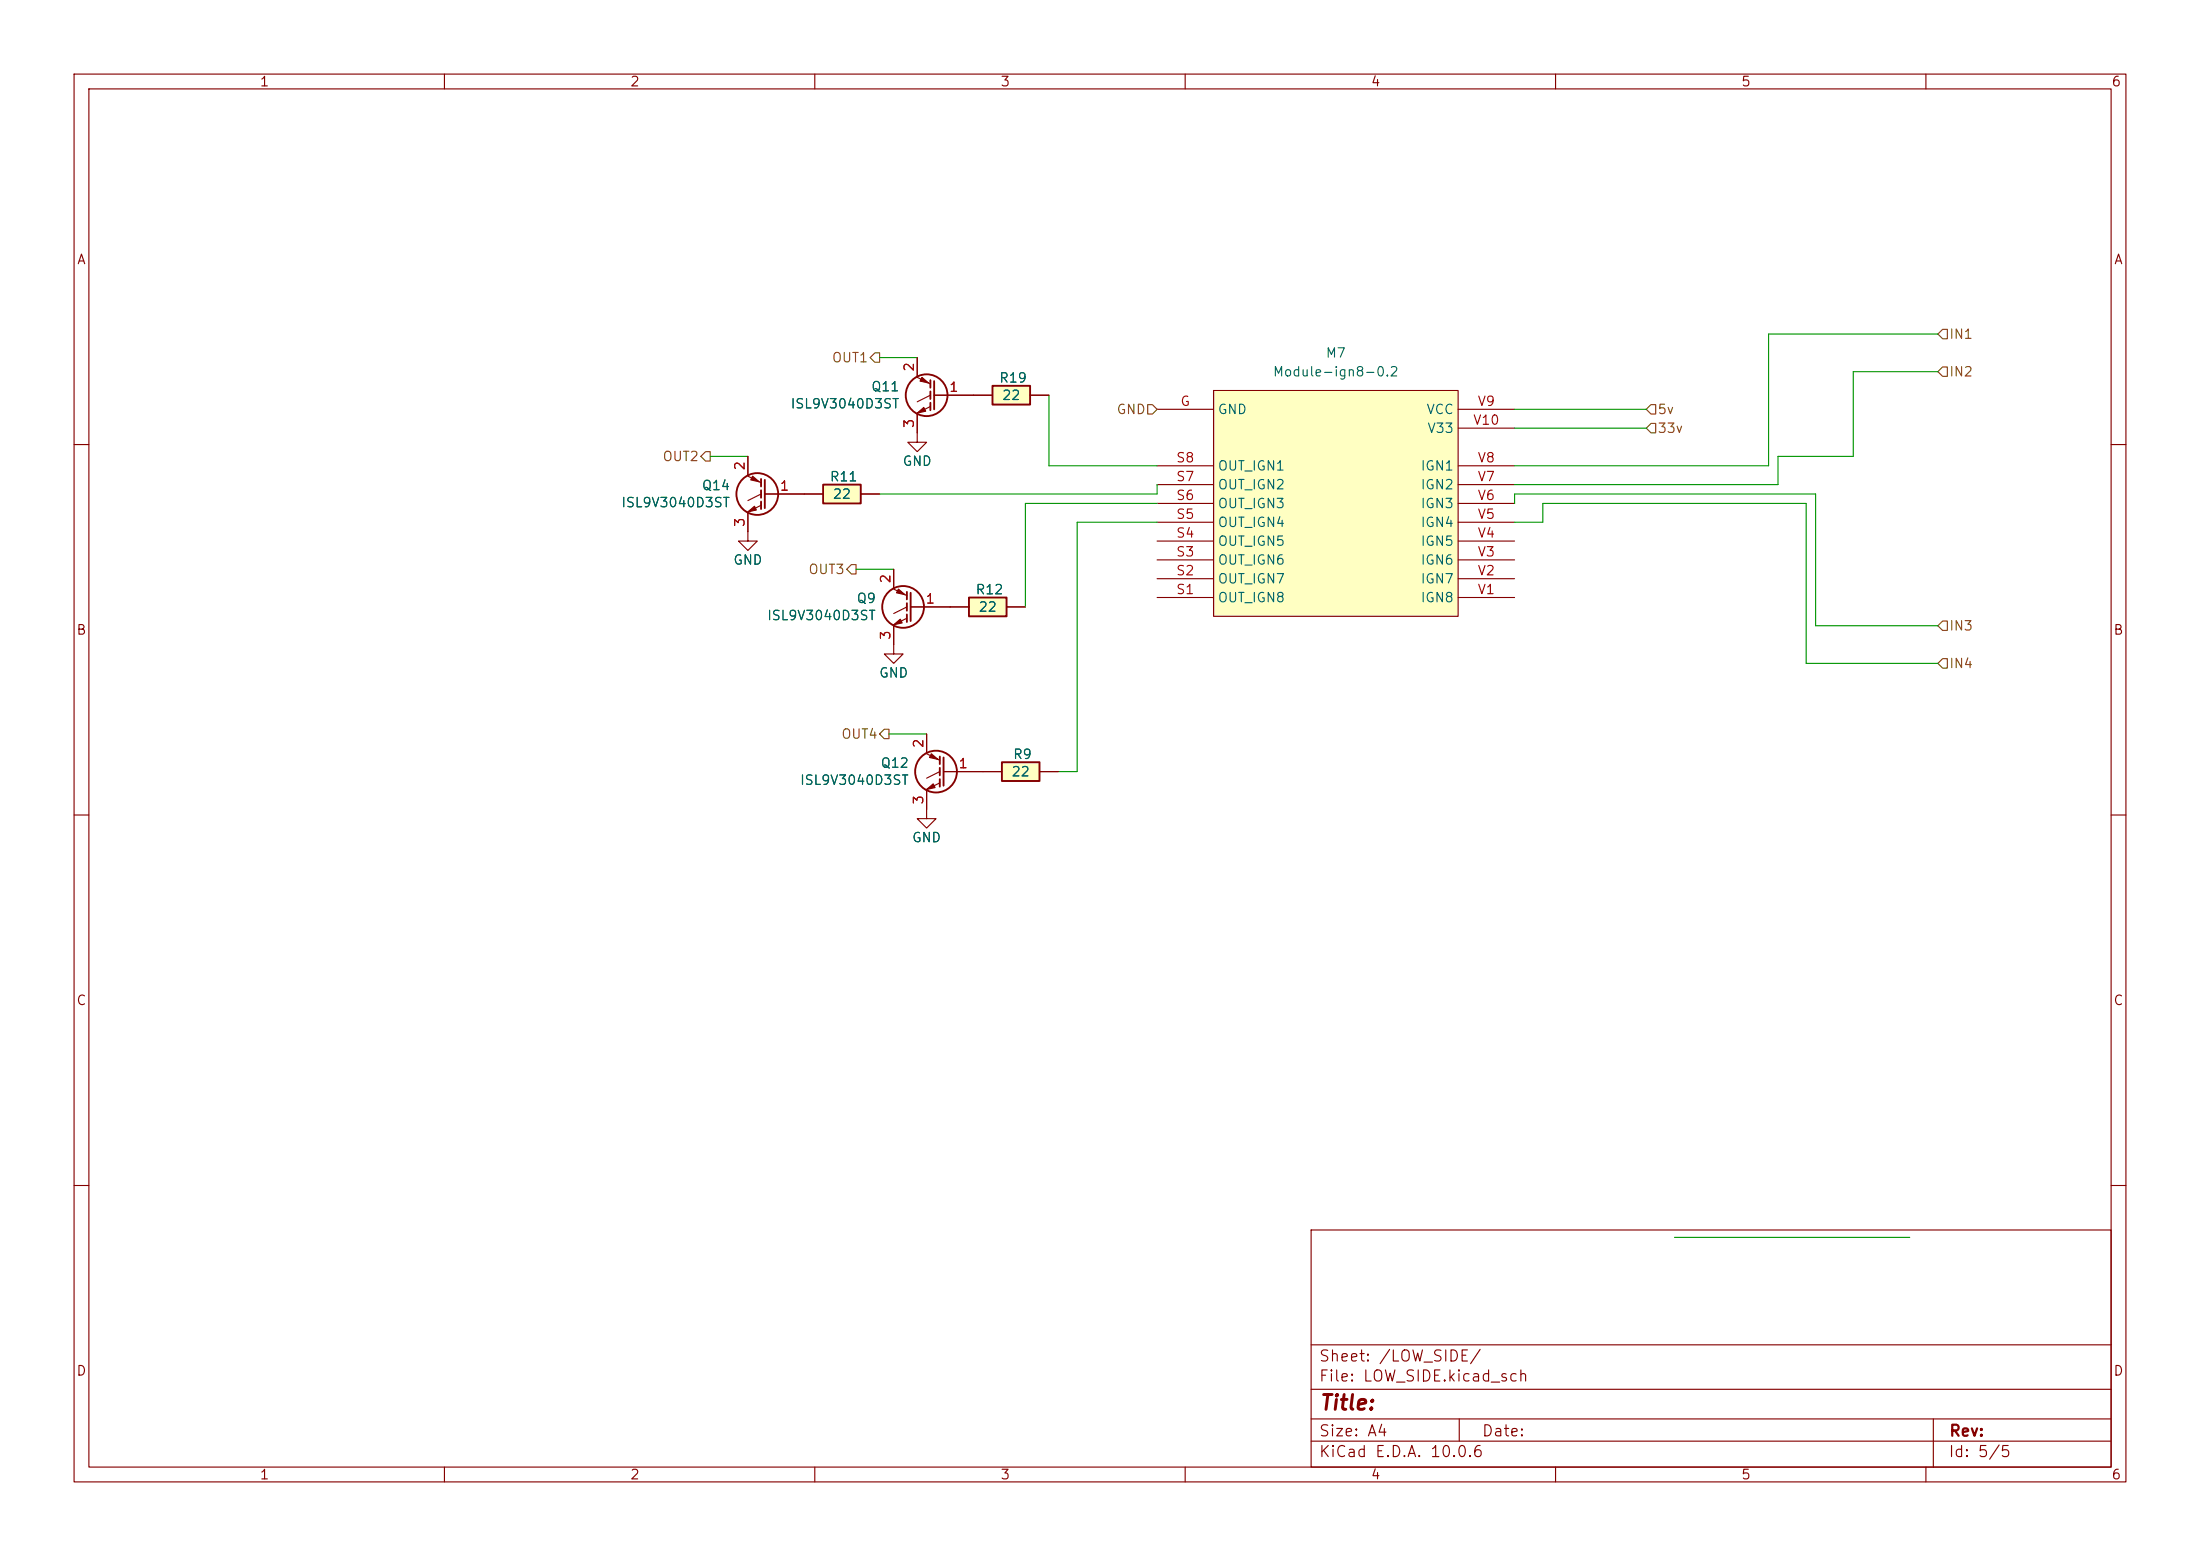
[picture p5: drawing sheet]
<svg xmlns="http://www.w3.org/2000/svg" width="297mm" height="210mm" viewBox="0 0 297 210" stroke-linecap="round" stroke-linejoin="round" font-family="sans-serif">
<g fill="none" stroke="#840000" stroke-width=".15">
<path d="M10 10h277v190h-277zM12 12h273v186h-273zM60 10v2M110 10v2M160 10v2M210 10v2M260 10v2M123.8 50.9l1.8 .9M123.8 48.3v2.5M123.8 55.9v2.5M125.6 53.3l-1.8 .9M125.6 54.9l-1.8 .9"/>
<path d="M126.1 53.3h5.3M10 60h2M285 60h2M10 110h2M285 110h2M10 160h2M177 166h108v32h-108zM285 160h2M60 198v2M110 198v2M160 198v2M177 194.5h108"/>
<path d="M177 191.5h108M177 187.5h108M177 181.5h108M197 191.5v3M210 198v2M260 198v2M261 191.5v6.5"/>
</g>
<g fill="none" stroke="#840000" stroke-width=".25">
<path d="M125.6 51.3v1M125.6 52.8v1M125.6 54.4v1M126.1 51.4v3.8"/>
<circle cx="125.1" cy="53.3" r="2.82"/>
</g>
<g fill="#840000" stroke="#840000" stroke-width=".15">
<path d="M123.8 55.8l.9-.8 .3 .5z"/>
<path d="M124.5 50.9l.8 .8-1.1-.3z"/>
</g>
<path d="M163.8 52.7h33v30.5h-33z" fill="#ffffc2"/>
<g fill="none" stroke="#840000" stroke-width=".15">
<path d="M156.2 55.2h7.6M163.8 52.7h33v30.5h-33zM196.8 55.2h7.7M196.8 57.8h7.7M156.2 78.1h7.6M156.2 75.6h7.6M156.2 73h7.6M156.2 70.5h7.6M156.2 67.9h7.6M156.2 65.4h7.6M156.2 62.9h7.6M196.8 78.1h7.7"/>
<path d="M196.8 75.6h7.7M196.8 73h7.7M196.8 70.5h7.7M196.8 67.9h7.7M196.8 65.4h7.7M196.8 62.9h7.7M156.2 80.6h7.6M196.8 80.6h7.7"/>
</g>
<path d="M134 52.1h5.1v2.5h-5.1z" fill="#ffffc2"/>
<path d="M134 52.1h5.1v2.5h-5.1z" fill="none" stroke="#840000" stroke-width=".25"/>
<path d="M123.8 58.4v1.3h1.3l-1.3 1.3-1.2-1.3h1.2M131.4 53.3h2.6M139.1 53.3h2.5" fill="none" stroke="#840000" stroke-width=".15"/>
<path d="M135.3 102.9h5v2.5h-5z" fill="#ffffc2"/>
<g fill="none" stroke="#840000" stroke-width=".25">
<path d="M122.4 79.9v1M122.4 81.4v1M122.4 82.9v1M122.9 80v3.8M126.9 102.1v1M126.9 103.6v1M126.9 105.2v1M127.4 102.2v3.8M135.3 102.9h5v2.5h-5z"/>
<circle cx="121.9" cy="81.9" r="2.82"/>
<circle cx="126.4" cy="104.1" r="2.82"/>
</g>
<g fill="none" stroke="#840000" stroke-width=".15">
<path d="M120.6 79.5l1.8 .9M120.6 76.8v2.6M120.6 84.5v3.8h1.3l-1.3 1.2-1.2-1.2h1.2M122.4 81.9l-1.8 .9M122.4 83.4l-1.8 .9M122.9 81.9h5.4M125.1 99.1v2.5M125.1 106.7v3.8h1.3l-1.3 1.3-1.3-1.3h1.3M125.1 101.7l1.8 .9M126.9 104.1l-1.8 .9M126.9 105.7l-1.8 .9M127.4 104.1h7.9"/>
<path d="M140.3 104.1h2.6"/>
</g>
<g fill="#840000" stroke="#840000" stroke-width=".15">
<path d="M125.1 106.6l.9-.8 .2 .5z"/>
<path d="M125.7 101.7l.9 .8-1.1-.3z"/>
<path d="M120.6 84.3l.9-.7 .3 .5z"/>
<path d="M121.3 79.5l.9 .8-1.2-.3z"/>
</g>
<path d="M130.8 80.6h5.1v2.6h-5.1z" fill="#ffffc2"/>
<path d="M130.8 80.6h5.1v2.6h-5.1z" fill="none" stroke="#840000" stroke-width=".25"/>
<path d="M128.3 81.9h2.5M135.9 81.9h2.5" fill="none" stroke="#840000" stroke-width=".15"/>
<path d="M111.1 65.4h5.1v2.5h-5.1z" fill="#ffffc2"/>
<g fill="none" stroke="#840000" stroke-width=".25">
<path d="M102.7 64.6v1.1M102.7 66.2v1M102.7 67.7v1M103.3 64.8v3.8M111.1 65.4h5.1v2.5h-5.1z"/>
<circle cx="102.2" cy="66.7" r="2.82"/>
</g>
<g fill="none" stroke="#840000" stroke-width=".15">
<path d="M123.8 48.3v2.5M123.8 55.9v2.5M126.1 53.3h7.9M139.1 53.3h2.5M101 69.2v3.8h1.2l-1.2 1.3-1.3-1.3h1.3M101 64.3l1.7 .9M101 61.6v2.5M102.7 66.7l-1.7 .9M102.7 68.2l-1.7 .9M103.3 66.7h7.8M116.2 66.7h2.5M120.6 76.8v2.6"/>
<path d="M120.6 84.5v2.5M122.9 81.9h7.9M125.1 99.1v2.5M135.9 81.9h2.5M125.1 106.7v2.5M127.4 104.1h7.9M140.3 104.1h2.6"/>
</g>
<g fill="#840000" stroke="#840000" stroke-width=".15">
<path d="M101 69.1l.9-.8 .2 .5z"/>
<path d="M101.6 64.3l.9 .7-1.2-.2z"/>
</g>
<path d="M118.1 47.6h.6v1.3h-.6l-.6-.6zM154.9 54.6h.7l.6 .6-.6 .7h-.7zM222.9 54.6h.6v1.3h-.6l-.7-.7zM222.9 57.2h.6v1.2h-.6l-.7-.6zM262.3 49.5h.6v1.3h-.6l-.7-.6zM262.3 44.5h.6v1.2h-.6l-.7-.6zM95.2 61h.7v1.2h-.7l-.6-.6zM114.9 76.2h.7v1.3h-.7l-.6-.7zM119.4 98.4h.6v1.3h-.6l-.7-.6zM262.3 83.8h.6v1.3h-.6l-.7-.6zM262.3 88.9h.6v1.3h-.6l-.7-.7z" fill="none" stroke="#725600" stroke-width=".15"/>
<g fill="none" stroke="#009600" stroke-width=".15">
<path d="M118.7 48.3h5.1M141.6 53.3v9.6h14.6M204.5 55.2h17.7M204.5 57.8h17.7M261.6 50.2h-11.4v11.4h-10.2v3.8h-35.5M261.6 45.1h-22.8v17.8h-34.3M95.9 61.6h5.1M115.6 76.8h5M156.2 70.5h-10.8v33.6h-2.5M156.2 67.9h-17.8v14M156.2 65.4v1.3h-37.5M204.5 67.9v-1.2h40.6v17.8h16.5"/>
<path d="M204.5 70.5h3.8v-2.6h35.5v21.6h17.8M120 99.1h5.1M226.1 167h31.7"/>
</g>
<text font-size="2" fill="#840000" x="178" y="190.8">Title:</text>
<g font-size="1.5" fill="#840000">
<text x="178" y="184.1">Sheet: /LOW_SIDE/</text>
<text x="178" y="186.8">File: LOW_SIDE.kicad_sch</text>
<text x="178" y="197">KiCad E.D.A. 10.0.6</text>
<text x="178" y="194.2">Size: A4</text>
<text x="200" y="194.2">Date:</text>
<text x="263" y="197">Id: 5/5</text>
<text x="263" y="194.2">Rev:</text>
</g>
<g font-size="1.3" fill="#840000">
<text x="35" y="12">1</text>
<text x="85" y="12">2</text>
<text x="135" y="12">3</text>
<text x="185" y="12">4</text>
<text x="235" y="12">5</text>
<text x="285" y="12">6</text>
<text x="10.3" y="36">A</text>
<text x="285.3" y="36">A</text>
<text x="10.2" y="86">B</text>
<text x="285.2" y="86">B</text>
<text x="10.2" y="136">C</text>
<text x="285.2" y="136">C</text>
<text x="10.2" y="186">D</text>
<text x="285.2" y="186">D</text>
<text x="35" y="200">1</text>
<text x="85" y="200">2</text>
<text x="135" y="200">3</text>
<text x="185" y="200">4</text>
<text x="235" y="200">5</text>
<text x="285" y="200">6</text>
</g>
<g font-size="1.3" fill="#725600">
<text x="263.1" y="46">IN1</text>
<text x="112.2" y="49.2">OUT1</text>
<text x="263.1" y="51.1">IN2</text>
<text x="150.7" y="56.2">GND</text>
<text x="223.7" y="56.2">5v</text>
<text x="223.7" y="58.7">33v</text>
<text x="89.4" y="62.6">OUT2</text>
<text x="109" y="77.8">OUT3</text>
<text x="263.1" y="85.4">IN3</text>
<text x="263.1" y="90.5">IN4</text>
<text x="113.5" y="100">OUT4</text>
</g>
<g font-size="1.3" fill="#006464">
<text x="117.5" y="53.1">Q11</text>
<text x="134.8" y="52">R19</text>
<text x="171.7" y="51.1">Module-ign8-0.2</text>
<text x="178.9" y="48.6">M7</text>
<text x="106.6" y="55.4">ISL9V3040D3ST</text>
<text x="135.2" y="54.3">22</text>
<text x="164.3" y="56.2">GND</text>
<text x="192.5" y="56.2">VCC</text>
<text x="192.6" y="58.7">V33</text>
<text x="111.9" y="65.3">R11</text>
<text x="121.8" y="63.2">GND</text>
<text x="164.3" y="63.8">OUT_IGN1</text>
<text x="191.7" y="63.8">IGN1</text>
<text x="83.8" y="68.8">ISL9V3040D3ST</text>
<text x="94.7" y="66.5">Q14</text>
<text x="112.3" y="67.6">22</text>
<text x="164.3" y="71.4">OUT_IGN4</text>
<text x="164.3" y="68.9">OUT_IGN3</text>
<text x="164.3" y="66.4">OUT_IGN2</text>
<text x="191.7" y="71.4">IGN4</text>
<text x="191.7" y="68.9">IGN3</text>
<text x="191.7" y="66.4">IGN2</text>
<text x="98.9" y="76.5">GND</text>
<text x="164.3" y="76.5">OUT_IGN6</text>
<text x="164.3" y="74">OUT_IGN5</text>
<text x="191.7" y="76.5">IGN6</text>
<text x="191.7" y="74">IGN5</text>
<text x="115.6" y="81.7">Q9</text>
<text x="131.6" y="80.5">R12</text>
<text x="132" y="82.9">22</text>
<text x="164.3" y="81.6">OUT_IGN8</text>
<text x="164.3" y="79.1">OUT_IGN7</text>
<text x="191.7" y="81.6">IGN8</text>
<text x="191.7" y="79.1">IGN7</text>
<text x="103.5" y="84">ISL9V3040D3ST</text>
<text x="118.6" y="91.8">GND</text>
<text x="107.9" y="106.2">ISL9V3040D3ST</text>
<text x="118.8" y="103.9">Q12</text>
<text x="136.5" y="105.1">22</text>
<text x="136.7" y="102.8">R9</text>
<text x="123" y="114">GND</text>
</g>
<g font-size="1.3" fill="#a90000">
<text x="123.7" y="50.3" transform="rotate(-90 123.7 50.3)">2</text>
<text x="128" y="53.2">1</text>
<text x="123.7" y="57.9" transform="rotate(-90 123.7 57.9)">3</text>
<text x="159.3" y="55.1">G</text>
<text x="198.8" y="57.7">V10</text>
<text x="199.4" y="55.1">V9</text>
<text x="100.8" y="63.6" transform="rotate(-90 100.8 63.6)">2</text>
<text x="158.7" y="65.3">S7</text>
<text x="158.7" y="62.7">S8</text>
<text x="199.4" y="65.3">V7</text>
<text x="199.4" y="62.7">V8</text>
<text x="100.8" y="71.2" transform="rotate(-90 100.8 71.2)">3</text>
<text x="105.2" y="66.5">1</text>
<text x="158.7" y="70.4">S5</text>
<text x="158.7" y="67.8">S6</text>
<text x="199.4" y="70.4">V5</text>
<text x="199.4" y="67.8">V6</text>
<text x="158.7" y="78">S2</text>
<text x="158.7" y="75.4">S3</text>
<text x="158.7" y="72.9">S4</text>
<text x="199.4" y="78">V2</text>
<text x="199.4" y="75.4">V3</text>
<text x="199.4" y="72.9">V4</text>
<text x="120.5" y="78.8" transform="rotate(-90 120.5 78.8)">2</text>
<text x="124.9" y="81.8">1</text>
<text x="158.7" y="80.5">S1</text>
<text x="199.4" y="80.5">V1</text>
<text x="120.5" y="86.5" transform="rotate(-90 120.5 86.5)">3</text>
<text x="125" y="101.1" transform="rotate(-90 125 101.1)">2</text>
<text x="129.3" y="104">1</text>
<text x="125" y="108.7" transform="rotate(-90 125 108.7)">3</text>
</g>
</svg>
